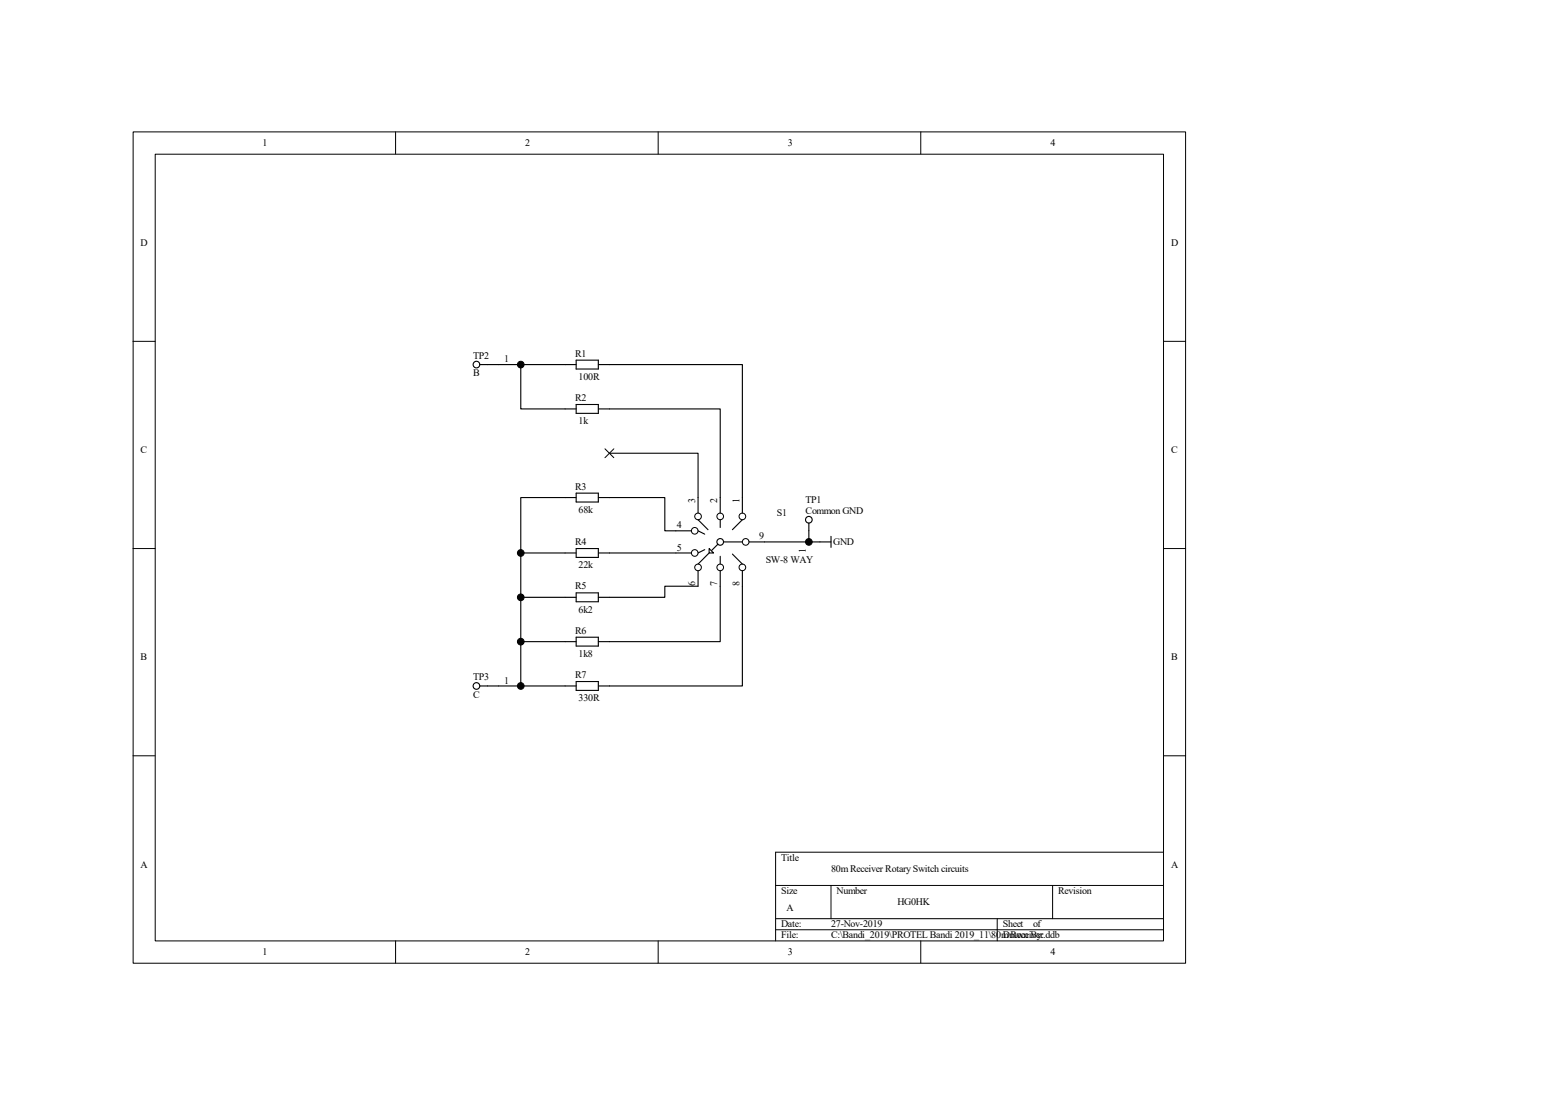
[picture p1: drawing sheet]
<svg xmlns="http://www.w3.org/2000/svg" width="297mm" height="210mm" viewBox="0 0 297 210" stroke-linecap="round" stroke-linejoin="round" font-family="sans-serif">
<g fill="none" stroke="#000" stroke-width=".19">
<path d="M25.5 25.3h201.8v159.3h-201.8zM29.8 29.5h193.3v150.8h-193.3zM75.8 25.3v4.2M126.2 25.3v4.2M176.6 25.3v4.2M25.5 65.4h4.2M223.1 65.4h4.2M25.5 105.1h4.2M223.1 105.1h4.2M25.5 144.8h4.2M223.1 144.8h4.2M148.7 169.7h74.4"/>
<path d="M148.7 176h74.4M148.7 178.2h74.4M159.3 169.7v6.3M191.2 176v4.3M201.8 169.7v6.3M223.1 163.3h-74.4v17M75.8 180.3v4.2M126.2 180.3v4.2M176.6 180.3v4.2"/>
</g>
<g fill="none" stroke="#000" stroke-width=".21">
<path d="M95.6 69.9h4.3M110.5 69.9h-10.6v8.5h10.6M110.5 69h4.2v1.7h-4.2zM110.5 77.5h4.2v1.7h-4.2zM114.7 78.4h23.4v16.9M114.7 69.9h27.6v25.4M108.4 95.3h2.1M110.5 94.5h4.2v1.7h-4.2zM114.7 95.3h12.8v6.4h2.1M116.9 86.9h16.9v8.4M133.8 99.6l2 1.9M138.1 99.6v1.5"/>
<path d="M142.3 99.6l-1.9 1.9M108.4 106h2.1M108.4 114.5h2.1M110.5 105.1h4.2v1.7h-4.2zM110.5 113.6h4.2v1.7h-4.2zM114.7 106h14.9M133.8 112.3h-6.3v2.2h-12.8M136 106l-2.2 2.1M137.7 104.3l-1.3 1.2M138.1 112.3v10.7h-23.4M138.1 106.6v1.5M138.7 103.8h3.6"/>
<path d="M140.4 106.2l1.9 1.9M142.3 112.3v19.1h-27.6M146.6 103.8h12.7M159.3 102.8v2.1M108.4 123h2.1M108.4 131.4h2.1M110.5 122.1h4.2v1.7h-4.2zM110.5 130.6h4.2v1.7h-4.2z"/>
<circle cx="138.1" cy="103.8" r=".64"/>
</g>
<path d="M136 105.1l.8 .9h-.8z" fill="#fff" stroke="#000" stroke-width=".21"/>
<g fill="none" stroke="#000" stroke-width=".21">
<path d="M92 69.9h3.6M108.4 95.3h-8.5v36.1M133.8 95.3v3M138.1 95.3v3M142.3 95.3v3M99.9 106h8.5M99.9 114.5h8.5M129.6 101.7h3M129.6 106h3M133.8 101.7l1.3 .7M133.8 109.4v2.9M135.1 105.3l-1.3 .7"/>
<path d="M138.1 109.4v2.9M142.3 109.4v2.9M143.6 103.8h3M155.1 100.2v3.6M92 131.4h16.4M99.9 123h8.5"/>
<circle cx="91.4" cy="69.9" r=".64"/>
<circle cx="155.1" cy="99.6" r=".64"/>
<circle cx="91.4" cy="131.4" r=".64"/>
</g>
<g fill="none" stroke="#000" stroke-width=".19">
<path d="M116 86l1.7 1.7M117.7 86l-1.7 1.7"/>
<circle cx="133.8" cy="99" r=".64"/>
<circle cx="138.1" cy="99" r=".64"/>
<circle cx="142.3" cy="99" r=".64"/>
<circle cx="133.2" cy="106" r=".64"/>
<circle cx="133.2" cy="101.7" r=".64"/>
<circle cx="133.8" cy="108.7" r=".64"/>
<circle cx="138.1" cy="108.7" r=".64"/>
<circle cx="142.3" cy="108.7" r=".64"/>
<circle cx="143" cy="103.8" r=".64"/>
</g>
<g fill="#000" stroke="#000" stroke-width=".19">
<circle cx="99.9" cy="69.9" r=".64"/>
<circle cx="99.9" cy="106" r=".64"/>
<circle cx="99.9" cy="114.5" r=".64"/>
<circle cx="155.1" cy="103.8" r=".64"/>
<circle cx="99.9" cy="131.4" r=".64"/>
<circle cx="99.9" cy="123" r=".64"/>
</g>
<g font-size="1.9">
<text x="50.3" y="28">1</text>
<text x="100.7" y="28">2</text>
<text x="151" y="28">3</text>
<text x="201.4" y="28">4</text>
<text x="27" y="47.1">D</text>
<text x="224.6" y="47.1">D</text>
<text x="90.7" y="68.7">TP2</text>
<text x="96.7" y="69.4">1</text>
<text x="110.3" y="68.3">R1</text>
<text x="90.7" y="72.1">B</text>
<text x="110.3" y="76.8">R2</text>
<text x="110.9" y="72.8">100R</text>
<text x="110.9" y="81.3">1k</text>
<text x="27" y="86.8">C</text>
<text x="224.6" y="86.8">C</text>
<text x="110.3" y="93.8">R3</text>
<text x="110.9" y="98.3">68k</text>
<text x="129.8" y="101.3">4</text>
<text x="133.3" y="96.4" transform="rotate(-90 133.3 96.4)">3</text>
<text x="137.5" y="96.4" transform="rotate(-90 137.5 96.4)">2</text>
<text x="141.8" y="96.4" transform="rotate(-90 141.8 96.4)">1</text>
<text x="148.9" y="98.9">S1</text>
<text x="154.5" y="96.4">TP1</text>
<text x="154.5" y="98.5">Common GND</text>
<text x="110.3" y="104.4">R4</text>
<text x="129.8" y="105.5">5</text>
<text x="145.5" y="103.4">9</text>
<text x="146.8" y="107.8">SW-8 WAY</text>
<text x="154.5" y="106" transform="rotate(-90 154.5 106)">1</text>
<text x="159.8" y="104.4">GND</text>
<text x="110.3" y="112.9">R5</text>
<text x="110.9" y="108.9">22k</text>
<text x="133.3" y="112.4" transform="rotate(-90 133.3 112.4)">6</text>
<text x="137.5" y="112.4" transform="rotate(-90 137.5 112.4)">7</text>
<text x="141.8" y="112.4" transform="rotate(-90 141.8 112.4)">8</text>
<text x="110.9" y="117.4">6k2</text>
<text x="110.3" y="121.4">R6</text>
<text x="110.9" y="125.9">1k8</text>
<text x="27" y="126.5">B</text>
<text x="90.7" y="130.3">TP3</text>
<text x="96.7" y="131">1</text>
<text x="110.3" y="129.9">R7</text>
<text x="224.6" y="126.5">B</text>
<text x="90.7" y="133.7">C</text>
<text x="110.9" y="134.4">330R</text>
<text x="27" y="166.2">A</text>
<text x="149.8" y="164.9">Title</text>
<text x="159.3" y="167.1">80m Receiver Rotary Switch circuits</text>
<text x="224.6" y="166.2">A</text>
<text x="149.8" y="171.3">Size</text>
<text x="160.4" y="171.3">Number</text>
<text x="172.1" y="173.4">HG0HK</text>
<text x="202.9" y="171.3">Revision</text>
<text x="149.8" y="177.7">Date:</text>
<text x="149.8" y="179.8">File:</text>
<text x="150.8" y="174.5">A</text>
<text x="159.3" y="177.7">27-Nov-2019</text>
<text x="159.3" y="179.8">C:\Bandi_2019\PROTEL Bandi 2019_11\80m Receiver.ddb</text>
<text x="192.3" y="179.8">Drawn By:</text>
<text x="192.3" y="177.7">Sheet</text>
<text x="198.1" y="177.7">of</text>
<text x="50.3" y="183">1</text>
<text x="100.7" y="183">2</text>
<text x="151" y="183">3</text>
<text x="201.4" y="183">4</text>
</g>
</svg>
